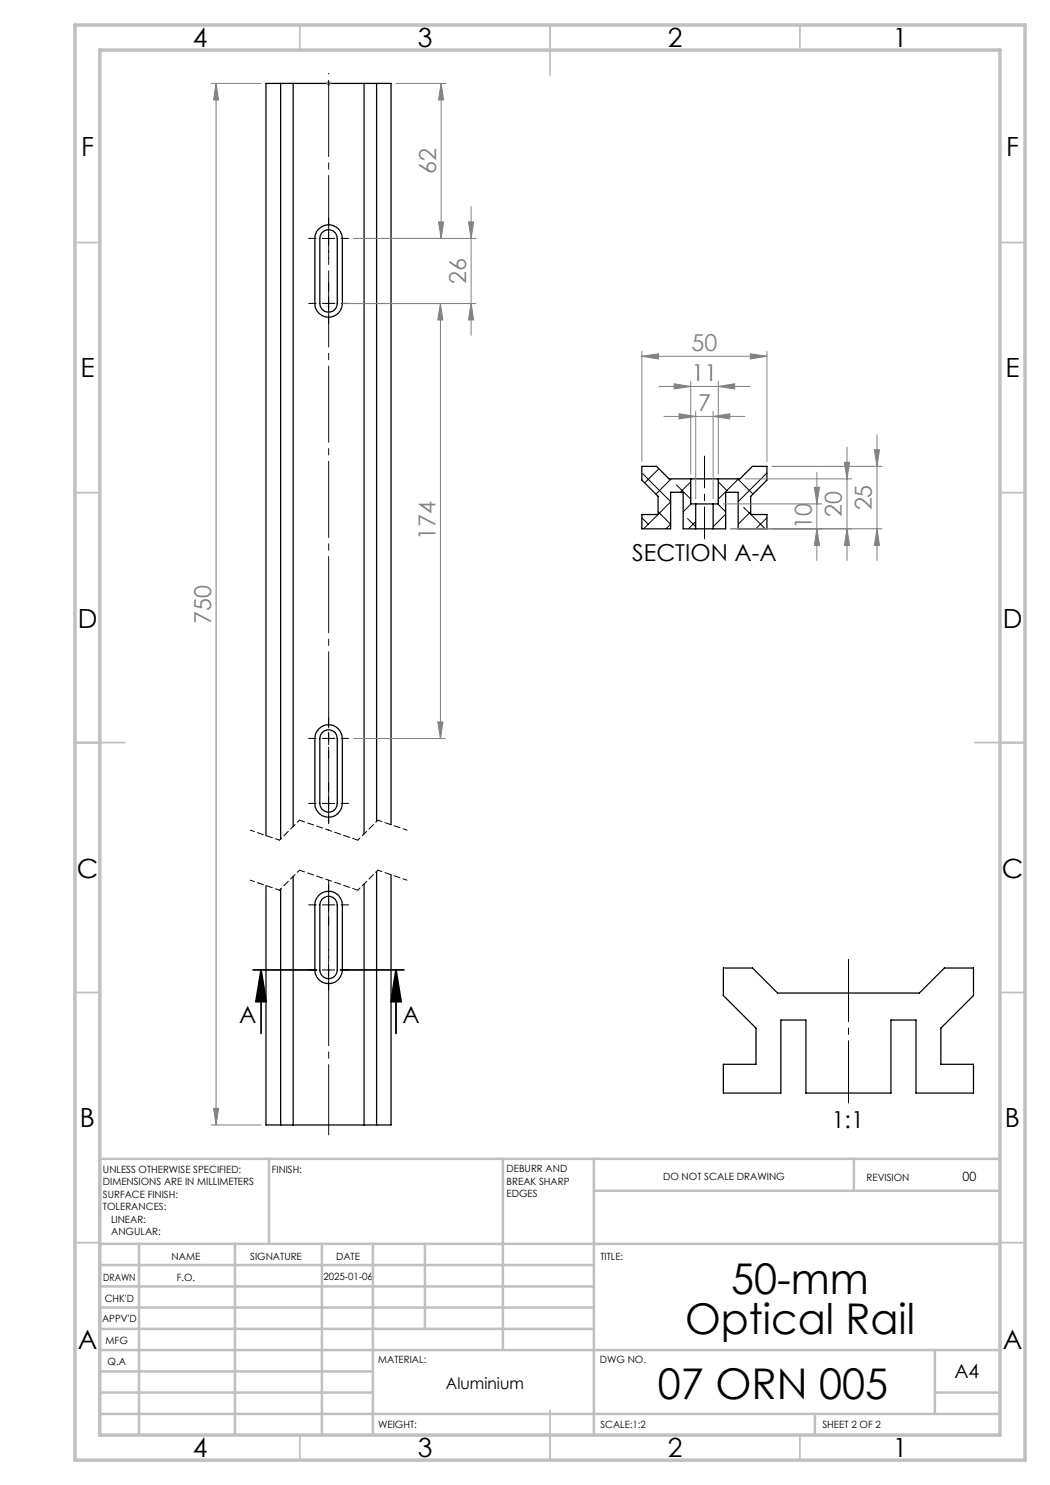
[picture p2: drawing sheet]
<svg xmlns="http://www.w3.org/2000/svg" width="210mm" height="297mm" viewBox="0 0 210 297" stroke-linecap="round" stroke-linejoin="round" font-family="sans-serif">
<g fill="none" stroke="#000" stroke-width=".25">
<path d="M56.1 16.7v151.1M58.6 16.7v148.6M72.8 16.7v150.1M75.3 16.7v147.6M63.8 45.8a2.75 2.75 0 0 1 3-.6 2.75 2.75 0 0 1 1.7 2.5v13a2.75 2.75 0 0 1-2.8 2.8 2.75 2.75 0 0 1-2.7-2.8v-13v-.7l.3-.7zM64.4 46.6a1.74 1.74 0 0 1 1.9-.6 1.74 1.74 0 0 1 1.2 1.7v13a1.75 1.75 0 0 1-1.8 1.7 1.75 1.75 0 0 1-1.7-1.7v-13l.1-.6zM138.1 95.8h5.6M138.1 95.8v5h1M138.1 95.8h-4.3l-2.5-2.5h-2.9v2.7l3.2 3.3v3.6h-3.2v2.9h5.7v-7.3h2.5v7.3h2.5M143.7 95.8v5h-1.1M143.7 95.8h4.3l2.5-2.5h2.9v2.7l-3.3 3.3v3.6h3.3v2.9h-5.8v-7.3h-2.5v7.3h-2.5M139.1 100.8h3.5"/>
<path d="M139.1 105.8h3.5M139.1 100.8v5M142.6 100.8v5M63.8 145.8a2.73 2.73 0 0 1 3-.7 2.73 2.73 0 0 1 1.7 2.6v13a2.75 2.75 0 0 1-2.8 2.7 2.75 2.75 0 0 1-2.7-2.7v-13v-.7l.3-.7zM64.4 146.6a1.74 1.74 0 0 1 1.9-.5 1.74 1.74 0 0 1 1.2 1.6v13a1.75 1.75 0 0 1-1.8 1.7 1.75 1.75 0 0 1-1.7-1.7v-13l.1-.6zM56.1 177.8v47.2M58.6 175.3v49.7M63.8 179a2.75 2.75 0 0 1 3-.6 2.75 2.75 0 0 1 1.7 2.6v13a2.75 2.75 0 0 1-2.8 2.7 2.75 2.75 0 0 1-2.7-2.7v-13v-.7zM64.4 179.9a1.74 1.74 0 0 1 1.9-.5 1.74 1.74 0 0 1 1.2 1.6v13a1.75 1.75 0 0 1-1.8 1.7 1.75 1.75 0 0 1-1.7-1.7v-13l.1-.6zM72.8 176.8v48.2M75.3 174.3v50.7M78.2 165v-148.3h-25v150.4"/>
<path d="M78.2 175v50h-25v-47.9M144.7 193.6h5.8l5 5h28.4l5-5h5.8v5.5l-6.5 6.5v7.3h6.5v5.7h-11.5v-14.6h-5v14.6h-17v-14.6h-5v14.6h-11.5v-5.7h6.5v-7.3l-6.5-6.5z"/>
</g>
<g fill="none" stroke="#000" stroke-width=".2">
<path d="M64.5 47.7h2.5M65.7 46.5v2.4M128.6 94.8l5.5 5.6-2.5 2.5M131.8 93.8l-2.9 2.8M134.2 95.8l-3 3M135.3 97l2.8 2.8M138.1 96.4l-2.1 2.1M143.7 96.4l1.7 1.7M147.5 95.8l3.1 3M147.7 95.8l-4 4M153.4 94.6l-5.8 5.7M128.4 103.6l1.2 1.2"/>
<path d="M131.6 102.9l-2.9 2.9M131.6 102.3l2.5 2.5-.9 1M137.5 103.7l1.6 1.6M138.2 100.8l-1.6 1.6M139.1 100.8v.1M139.1 104.3l-1.4 1.5M142.7 100.8l-.1 .1M143.5 100.8l1.6 1.6M145.1 102.8l-2.5 2.5M148.7 101.5l1.4 1.4M150.1 102.3l-2.5 2.5M150.2 102.9l2.8 2.9"/>
<path d="M153.4 103.6l-2.2 2.2M65.7 159.5v2.5M64.5 160.7h2.5M64.5 194h2.5M65.7 192.8v2.4"/>
</g>
<path d="M50.6 194h12.7M52.2 194l1 6.3h-2zM52.2 194v12.7M68.1 194h12.7M79.2 194l1 6.3h-2zM79.2 194v12.7" fill="none" stroke="#000" stroke-width=".35"/>
<g fill="none" stroke="#808080" stroke-width=".2">
<path d="M42.2 16.7h10M43.2 16.7l.5 3.3h-1zM43.2 16.7v208.3M65.2 16.7h1M65.4 16.3l.7 .7M65.7 16.2v1M66.1 16.3l-.7 .7M79.2 16.7h10M88.2 16.7v31M88.2 16.7l.5 3.3h-1zM87.7 44.4h1l-.5 3.3zM93.7 44.4h1l-.5 3.3z"/>
<path d="M94.2 41.3v25.8M95.2 47.7h-24.5M68.5 60.7h26.7M88.1 60.7l.5 3.3h-1zM88.1 60.7v87M94.2 60.7l.5 3.3h-1zM128.4 71.3l3.3-.5v1zM128.4 70.3v22M128.4 71.3h25M131.8 77.3h18.2M134.8 76.8l3.3 .5-3.3 .5zM138.1 76.3v18.5"/>
<path d="M143.7 77.3l3.2-.5v1zM143.7 76.3v18.5M150.1 70.8l3.3 .5-3.3 .5zM153.4 70.3v22M132.8 83.3h16.2M135.8 82.8l3.3 .5-3.3 .5zM139.1 82.3v17.5M142.6 83.3l3.3-.5v1zM142.6 82.3v17.5M149 95.8h21.4M154.4 93.3h22M162.9 97.5h1l-.5 3.3z"/>
<path d="M163.4 94.4v17.7M168.9 92.5h1l-.5 3.3zM169.4 89.4v22.7M174.9 90h1l-.5 3.3zM175.4 86.9v25.2M144.6 100.8h19.8M146.1 105.8h30.3M163.4 105.8l.5 3.3h-1zM169.4 105.8l.5 3.3h-1zM175.4 105.8l.5 3.3h-1zM70.7 147.7h18.4M87.6 144.4h1l-.5 3.3z"/>
<path d="M42.2 225h10M42.7 221.7h1l-.5 3.3z"/>
</g>
<path d="M169.7 191.9v28.7" fill="none" stroke="#000" stroke-width=".2" stroke-dasharray="15.2 1.3 1.3 1.3" stroke-dashoffset="2.8"/>
<g fill="none" stroke="#000" stroke-width=".2" stroke-dasharray="15.2 1.3 1.3 1.3">
<path d="M63.2 47.7h-1.5M65.7 45.2v-1.5M65.7 50.2v1.5M65.7 58.2v-1.5M68.2 47.7h1.5M63.2 60.7h-1.5M65.7 60.7v-1.3M65.7 60.7h-1.2M65.7 60.7v1.2M65.7 60.7h1.3M65.7 63.2v1.5M68.2 60.7h1.5"/>
<path d="M63.2 147.7h-1.5M65.7 158.2v-1.5M65.7 147.7v-1.3M65.7 147.7h-1.2M65.7 147.7v1.2M65.7 147.7h1.3M65.7 145.2v-1.5M65.7 150.2v1.5M68.2 147.7h1.5M63.2 160.7h-1.5M65.7 163.2v1.5M65.7 178.5v-1.5"/>
<path d="M68.2 160.7h1.5M63.2 194h-1.5M63.2 181h-1.5M65.7 191.5v-1.5M65.7 196.5v1.5M65.7 181v-1.3M65.7 181h-1.2M65.7 181v1.2M65.7 181h1.3M65.7 183.5v1.5M68.2 194h1.5M68.2 181h1.5"/>
</g>
<path d="M65.7 227v-51" fill="none" stroke="#000" stroke-width=".2" stroke-dasharray="15.2 1.3 1.3 1.3" stroke-dashoffset="1.2"/>
<path d="M65.7 166v-151.3" fill="none" stroke="#000" stroke-width=".2" stroke-dasharray="15.2 1.3 1.3 1.3" stroke-dashoffset="-1.4"/>
<path d="M140.9 107.8v-16.6" fill="none" stroke="#000" stroke-width=".2" stroke-dasharray="15.2 1.3 1.3 1.3" stroke-dashoffset="8.9"/>
<path d="M55.9 178l-5.8-2M55.9 168l-5.8-2M81.4 176l-5.8-2M81.4 166l-5.8-2" fill="none" stroke="#000" stroke-width=".2" stroke-dasharray="1.3 .6" stroke-dashoffset=".4"/>
<path d="M59.9 174l-4 4M59.9 164l-4 4M75.6 174l-4 4M75.6 164l-4 4" fill="none" stroke="#000" stroke-width=".2" stroke-dasharray="1.3 .6" stroke-dashoffset=".7"/>
<path d="M71.6 178l-11.7-4M71.6 168l-11.7-4" fill="none" stroke="#000" stroke-width=".2" stroke-dasharray="1.3 .6" stroke-dashoffset=".2"/>
<g fill="none" stroke="#c0c0c0" stroke-width=".35">
<path d="M60 5v5M110 5v10M160 5v5M15 48.5h5M200 48.5h5M15 98.5h5M200 98.5h5M15 148.5h10M195 148.5h10M15 198.5h5M200 198.5h5M15 248.5h5"/>
<path d="M200 248.5h5M60 287v5M110 282v10M160 287v5"/>
</g>
<g fill="none" stroke="#c0c0c0" stroke-width=".5">
<path d="M53.8 231.8v17M100.6 231.8v38.2M118.8 231.8v55.2M118.8 238.2h81.2M170.8 231.8v6.4M200 231.8h-180v55.2M20 248.8h180M20 257.3h98.8M20 253h98.8M27.8 248.8v38.2M47 248.8v38.2M64.4 248.8v38.2"/>
<path d="M74.6 248.8v38.2M85 248.8v17M20 265.8h98.8M20 261.5h98.8M20 278.5h54.6M20 274.3h54.6M20 270h180M187 278.5h13M187 270v12.8M20 282.8h180M163 282.8v4.2"/>
</g>
<path d="M15 5h190v287h-190zM20 10h180v277h-180z" fill="none" stroke="#c0c0c0" stroke-width=".7"/>
<path d="M79.2 194l1 6.3h-2zM52.2 194l1 6.3h-2z" fill="#000"/>
<g fill="#808080">
<path d="M135.8 82.8l3.3 .5-3.3 .5zM142.6 83.3l3.3-.5v1zM134.8 76.8l3.3 .5-3.3 .5zM143.7 77.3l3.2-.5v1z"/>
<path d="M169.4 105.8l.5 3.3h-1zM168.9 92.5h1l-.5 3.3z"/>
<path d="M42.7 221.7h1l-.5 3.3zM43.2 16.7l.5 3.3h-1zM88.1 60.7l.5 3.3h-1zM87.6 144.4h1l-.5 3.3zM93.7 44.4h1l-.5 3.3zM94.2 60.7l.5 3.3h-1zM162.9 97.5h1l-.5 3.3zM163.4 105.8l.5 3.3h-1zM174.9 90h1l-.5 3.3zM175.4 105.8l.5 3.3h-1z"/>
<path d="M88.2 16.7l.5 3.3h-1zM87.7 44.4h1l-.5 3.3z"/>
<path d="M128.4 71.3l3.3-.5v1zM150.1 70.8l3.3 .5-3.3 .5z"/>
</g>
<g font-size="8.5">
<text x="146.2" y="258.8">50-mm</text>
<text x="137" y="266.9">Optical Rail</text>
<text x="131.6" y="279.7">07 ORN 005</text>
</g>
<g font-size="5.3">
<text x="38.5" y="9.5">4</text>
<text x="83.5" y="9.5">3</text>
<text x="133.6" y="9.5">2</text>
<text x="178.6" y="9.5">1</text>
<text x="16.2" y="31.2">F</text>
<text x="201.2" y="31.2">F</text>
<text x="16.1" y="75.5">E</text>
<text x="201.1" y="75.5">E</text>
<text x="15.5" y="125.5">D</text>
<text x="200.5" y="125.5">D</text>
<text x="15.4" y="175.5">C</text>
<text x="200.4" y="175.5">C</text>
<text x="16" y="225.5">B</text>
<text x="201" y="225.5">B</text>
<text x="15.5" y="269.7">A</text>
<text x="200.5" y="269.7">A</text>
<text x="38.5" y="291.5">4</text>
<text x="83.5" y="291.5">3</text>
<text x="133.6" y="291.5">2</text>
<text x="178.6" y="291.5">1</text>
</g>
<g font-size="4.7" fill="#808080">
<text x="87.2" y="34.8" transform="rotate(-90 87.2 34.8)">62</text>
<text x="93.2" y="56.8" transform="rotate(-90 93.2 56.8)">26</text>
<text x="138.3" y="70.2">50</text>
<text x="138.3" y="76.2">11</text>
<text x="139.6" y="82.2">7</text>
<text x="162.4" y="105.8" transform="rotate(-90 162.4 105.8)">10</text>
<text x="168.4" y="103.3" transform="rotate(-90 168.4 103.3)">20</text>
<text x="174.4" y="102.1" transform="rotate(-90 174.4 102.1)">25</text>
<text x="87.1" y="108.1" transform="rotate(-90 87.1 108.1)">174</text>
<text x="42.2" y="124.7" transform="rotate(-90 42.2 124.7)">750</text>
</g>
<g font-size="4.7">
<text x="126.4" y="112.3">SECTION A-A</text>
<text x="47.8" y="204.5">A</text>
<text x="80.5" y="204.5">A</text>
<text x="166.3" y="225.7">1:1</text>
</g>
<text font-size="3.9" x="190.9" y="275.5">A4</text>
<text font-size="3.2" x="89.2" y="277.9">Aluminium</text>
<text font-size="2.5" x="192.5" y="236.1">00</text>
<g font-size="2">
<text x="20.6" y="234.6">UNLESS OTHERWISE SPECIFIED:</text>
<text x="20.6" y="237.1">DIMENSIONS ARE IN MILLIMETERS</text>
<text x="20.6" y="239.6">SURFACE FINISH:</text>
<text x="54.4" y="234.6">FINISH:</text>
<text x="101.3" y="234.5">DEBURR AND</text>
<text x="101.3" y="237">BREAK SHARP</text>
<text x="101.3" y="239.5">EDGES</text>
<text x="132.6" y="236">DO NOT SCALE DRAWING</text>
<text x="173.3" y="236.2">REVISION</text>
<text x="20.6" y="242.1">TOLERANCES:</text>
<text x="22.2" y="244.6">LINEAR:</text>
<text x="22.2" y="247.1">ANGULAR:</text>
<text x="34.3" y="252">NAME</text>
<text x="50" y="251.9">SIGNATURE</text>
<text x="67.2" y="251.9">DATE</text>
<text x="120.1" y="251.9">TITLE:</text>
<text x="20.6" y="256.1">DRAWN</text>
<text x="35.3" y="256.1">F.O.</text>
<text x="64.7" y="255.9">2025-01-06</text>
<text x="20.9" y="260.3">CHK'D</text>
<text x="20.4" y="264.4">APPV'D</text>
<text x="21.1" y="268.8">MFG</text>
<text x="21.5" y="273">Q.A</text>
<text x="75.6" y="272.5">MATERIAL:</text>
<text x="120" y="272.5">DWG NO.</text>
<text x="75.6" y="285.5">WEIGHT:</text>
<text x="120.1" y="285.6">SCALE:1:2</text>
<text x="164.5" y="285.6">SHEET 2 OF 2</text>
</g>
</svg>
